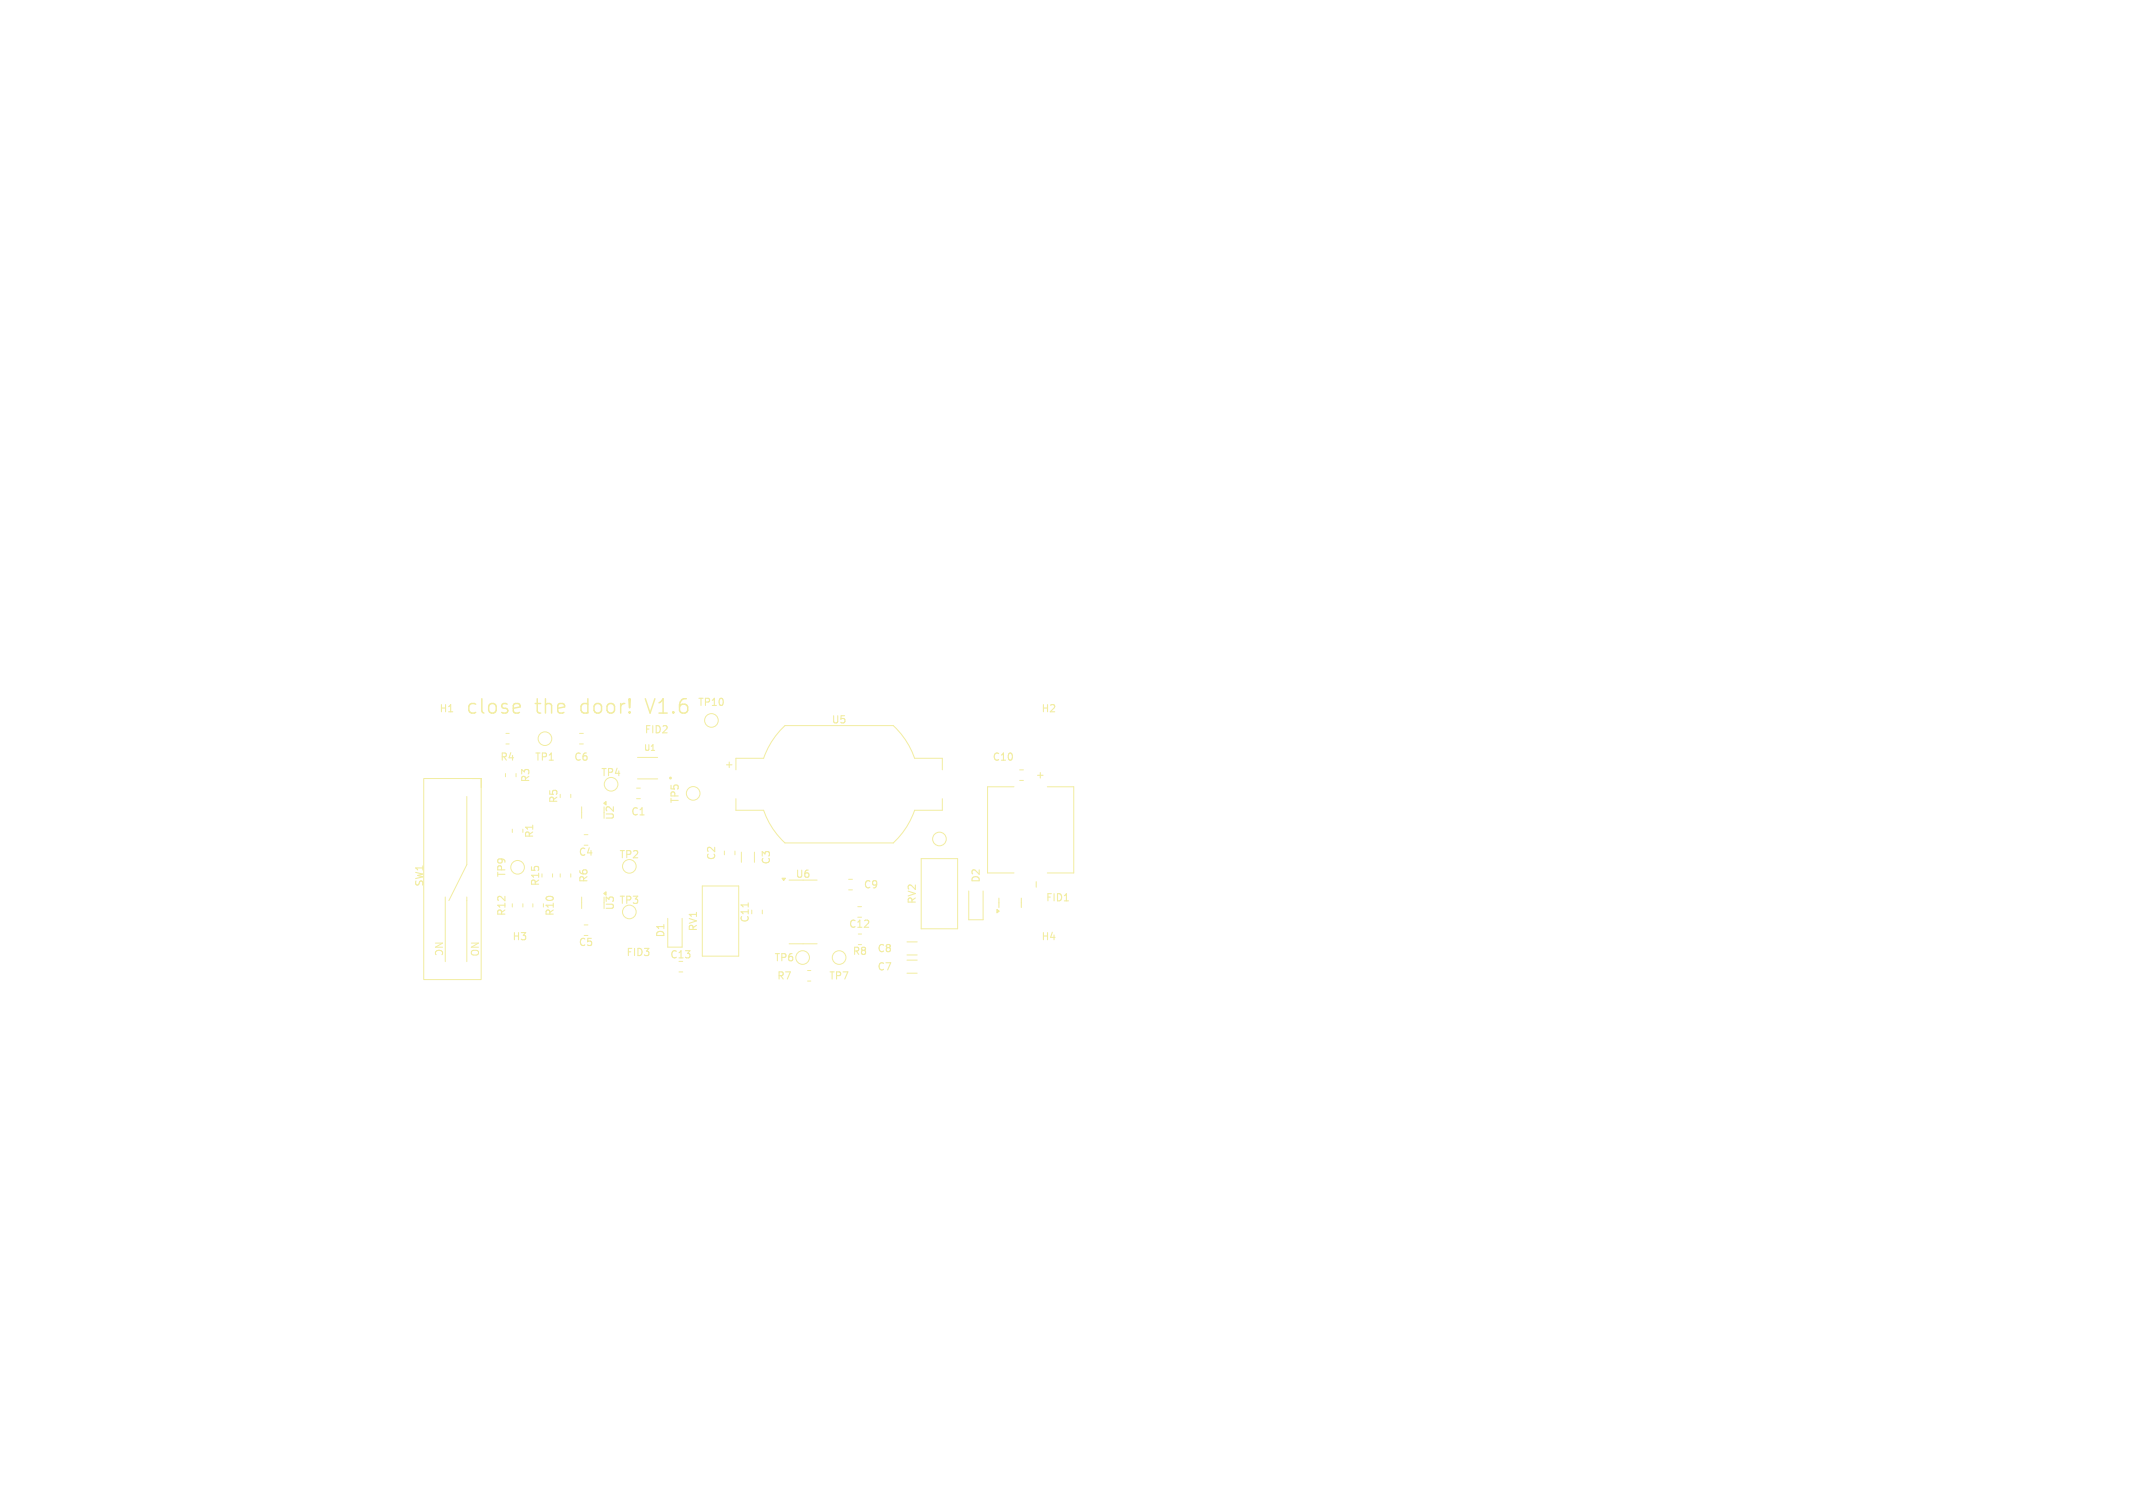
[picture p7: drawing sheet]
<svg xmlns="http://www.w3.org/2000/svg" width="297mm" height="210mm" viewBox="0 0 297 210" stroke-linecap="round" stroke-linejoin="round" font-family="sans-serif">
<path d="M104.2 125.7v.6M139.1 125.1v1.3M142.2 125.1v1.3M144.3 122.8v.8" fill="none" stroke="#f2eda1" stroke-width=".15"/>
<g fill="none" stroke="#f2eda1" stroke-width=".14">
<path d="M59 108.4h8v28h-8zM65 110.9v9.5l-2.5 5M65.7 108.4h1.3M67 108.4v1.3M70.4 107.7v.5M70.4 102.1h.5M70.4 103.6h.5M71.3 115.5v.4M71.9 107.7v.5M72.8 115.5v.4M79.5 110.6v.5M80.7 102.1h.5"/>
<path d="M80.7 103.6h.5M81 112.4v1.6M81.3 116.2h.6M81.3 117.7h.6M84.1 112.4v1.6M88.6 109.8h.6M88.6 111.2h.6M88.8 105.5h2.8M88.8 108.5h2.8M100.9 118.5v.5M102.3 118.5v.5M102.5 107.2v-1.6h3.8a11.2 11.2 0 0 1 3-4.5h15.1a11.2 11.2 0 0 1 3 4.5h3.8v1.6"/>
<path d="M102.5 111.2v1.6h3.8a11.2 11.2 0 0 0 3 4.6h15.1a11.2 11.2 0 0 0 3-4.6h3.8v-1.6M103.2 118.7v1.4M105.1 118.7v1.4M128.3 119.6h5v9.7h-5zM141.2 109.6h-3.7v12h3.7M142 107.2h.5M142 108.7h.5M145.8 109.6h3.7v12h-3.7M62 124.9v9M65 124.9v9M71.3 125.9v.4M72.8 125.9v.4"/>
<path d="M74.2 125.9v.4M75.7 125.9v.4M76.9 121.7v.4M78 121.7v.4M79.5 121.7v.4M81 124.9v1.6M81.3 128.8h.6M81.3 130.3h.6M84.1 124.9v1.6M93 127.9v4h2v-4M94.5 135.4h.6M97.8 123.4h5.1v9.8h-5.1z"/>
<path d="M106.1 126.7v.6M109.9 122.6h3.9M109.9 131.4h3.9M112.4 135.2h.5M112.4 136.6h.5M118.2 122.5h.5M118.2 123.9h.5M119.4 126.3h.6M119.4 127.7h.6M119.5 130.1h.5M119.5 131.5h.5M126.3 133.7h1.4"/>
<path d="M126.3 135.5h1.4M126.3 131.2h1.4M126.3 133h1.4M134.9 124.1v4h2v-4"/>
<circle cx="75.9" cy="102.9" r=".95"/>
<circle cx="85.1" cy="109.2" r=".95"/>
<circle cx="96.5" cy="110.5" r=".95"/>
<circle cx="99.1" cy="100.3" r=".95"/>
<circle cx="130.8" cy="116.8" r=".95"/>
<circle cx="72.1" cy="120.8" r=".95"/>
<circle cx="87.6" cy="120.6" r=".95"/>
<circle cx="87.6" cy="127" r=".95"/>
<circle cx="111.8" cy="133.3" r=".95"/>
<circle cx="116.8" cy="133.3" r=".95"/>
</g>
<g fill="#f2eda1" stroke="#f2eda1" stroke-width=".14">
<path d="M84.1 111.9l.3-.3v.5z"/>
<path d="M108.9 122.3h.5l-.3 .3z"/>
<path d="M138.8 126.7l.3 .2-.3 .2z"/>
<path d="M84.1 124.4l.3-.2v.5z"/>
</g>
<circle cx="93.4" cy="108.4" r=".1" fill="none" stroke="#f2eda1" stroke-width=".2"/>
<g font-size="2.8" fill="#f2eda1">
<text x="64.8" y="99.6">close</text>
<text x="74.4" y="99.6">the</text>
<text x="80.8" y="99.6">door!</text>
<text x="90.1" y="99.6">V1.6</text>
</g>
<g font-size="1.4" fill="#f2eda1">
<text x="61.1" y="99.4">H1</text>
<text x="97.1" y="98.5">TP10</text>
<text x="115.7" y="100.9">U5</text>
<text x="144.9" y="99.4">H2</text>
<text x="69.6" y="106.1">R4</text>
<text x="74.4" y="106.1">TP1</text>
<text x="79.9" y="106.1">C6</text>
<text x="89.7" y="102.3">FID2</text>
<text x="100.8" y="107.2">+</text>
<text x="138.1" y="106.1">C10</text>
<text x="73.9" y="109.1" transform="rotate(-90 73.9 109.1)">R3</text>
<text x="77.8" y="111.9" transform="rotate(-90 77.8 111.9)">R5</text>
<text x="83.6" y="108.3">TP4</text>
<text x="87.8" y="113.8">C1</text>
<text x="94.7" y="112" transform="rotate(-90 94.7 112)">TP5</text>
<text x="145.5" y="108.7" transform="rotate(-90 145.5 108.7)">+</text>
<text x="74.4" y="116.8" transform="rotate(-90 74.4 116.8)">R1</text>
<text x="80.5" y="119.4">C4</text>
<text x="85.7" y="114.3" transform="rotate(-90 85.7 114.3)">U2</text>
<text x="86.1" y="119.7">TP2</text>
<text x="99.8" y="119.9" transform="rotate(-90 99.8 119.9)">C2</text>
<text x="59.1" y="123.6" transform="rotate(-90 59.1 123.6)">SW1</text>
<text x="70.6" y="122.3" transform="rotate(-90 70.6 122.3)">TP9</text>
<text x="75.3" y="123.5" transform="rotate(-90 75.3 123.5)">R15</text>
<text x="82" y="123" transform="rotate(-90 82 123)">R6</text>
<text x="107.4" y="120.5" transform="rotate(-90 107.4 120.5)">C3</text>
<text x="110.7" y="122.4">U6</text>
<text x="120.2" y="123.9">C9</text>
<text x="127.7" y="126" transform="rotate(-90 127.7 126)">RV2</text>
<text x="136.6" y="123" transform="rotate(-90 136.6 123)">D2</text>
<text x="145.6" y="125.7">FID1</text>
<text x="60.5" y="131" transform="rotate(90 60.5 131)">NC</text>
<text x="65.5" y="131" transform="rotate(90 65.5 131)">NO</text>
<text x="70.6" y="127.7" transform="rotate(-90 70.6 127.7)">R12</text>
<text x="71.3" y="131.1">H3</text>
<text x="77.3" y="127.7" transform="rotate(-90 77.3 127.7)">R10</text>
<text x="80.5" y="131.9">C5</text>
<text x="85.7" y="126.9" transform="rotate(-90 85.7 126.9)">U3</text>
<text x="86.1" y="126.1">TP3</text>
<text x="92.7" y="130.6" transform="rotate(-90 92.7 130.6)">D1</text>
<text x="97.2" y="129.8" transform="rotate(-90 97.2 129.8)">RV1</text>
<text x="104.5" y="128.6" transform="rotate(-90 104.5 128.6)">C11</text>
<text x="118.1" y="129.4">C12</text>
<text x="144.9" y="131.1">H4</text>
<text x="87.1" y="133.3">FID3</text>
<text x="93.2" y="133.7">C13</text>
<text x="107.7" y="134.1">TP6</text>
<text x="108.1" y="136.6">R7</text>
<text x="115.4" y="136.6">TP7</text>
<text x="118.6" y="133.2">R8</text>
<text x="122.1" y="135.3">C7</text>
<text x="122.1" y="132.8">C8</text>
</g>
<text font-size="1.1" fill="#f2eda1" x="89.6" y="104.8">U1</text>
</svg>
